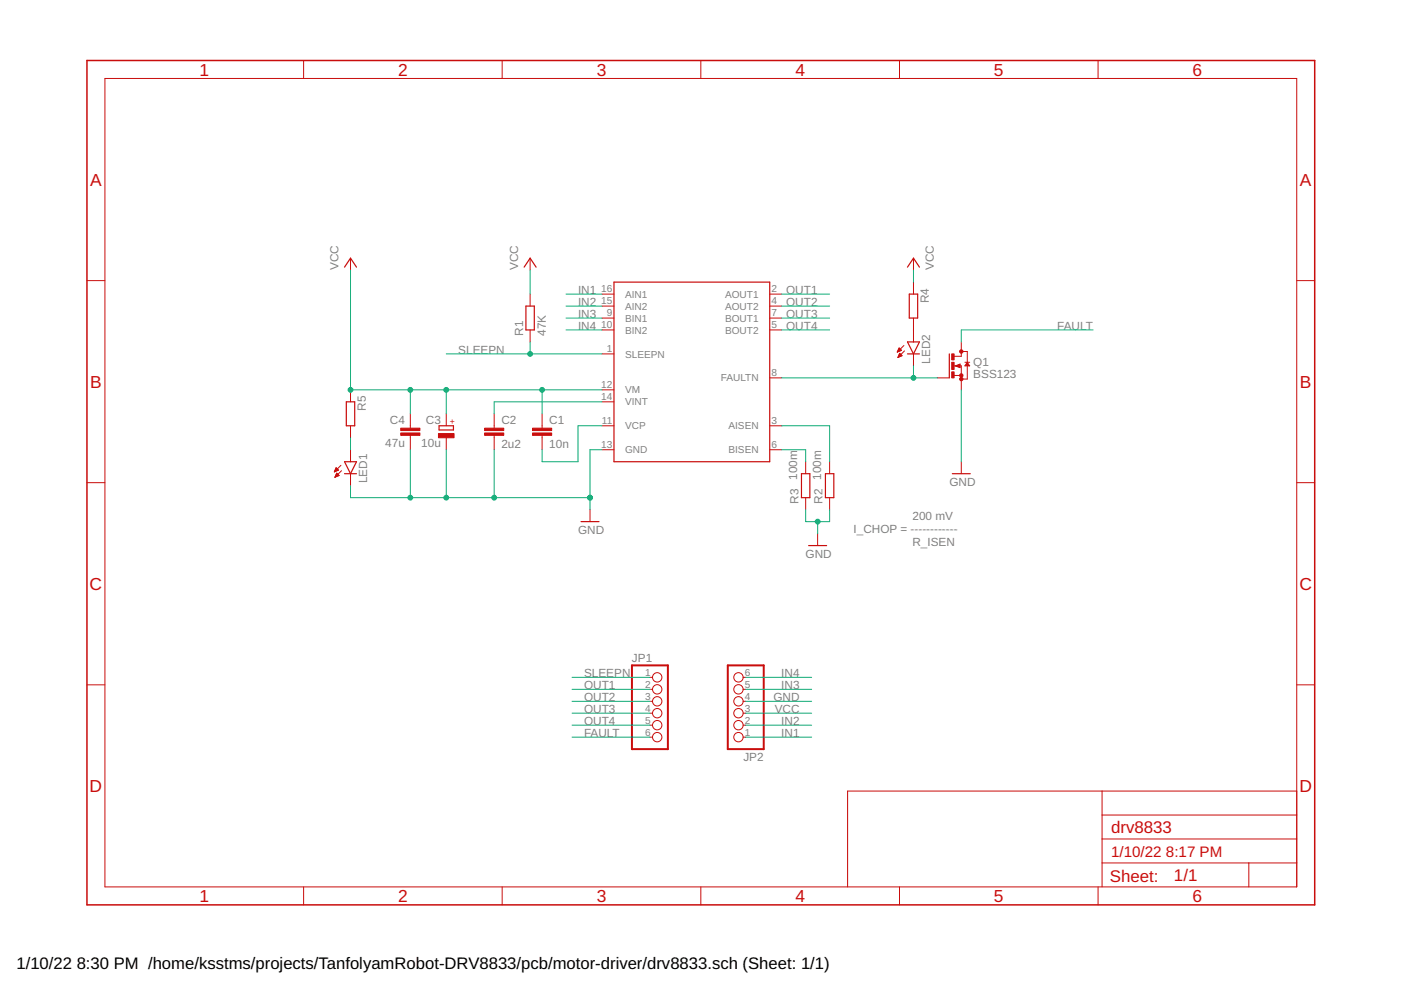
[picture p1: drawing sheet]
<svg xmlns="http://www.w3.org/2000/svg" width="297mm" height="210mm" viewBox="0 0 297 210" stroke-linecap="round" stroke-linejoin="round" font-family="sans-serif">
<g fill="none" stroke="#c90d0c" stroke-width=".21">
<path d="M22.2 16.6h252.7v171.4h-252.7zM64.4 12.8v3.8M106.5 12.8v3.8M148.6 12.8v3.8M190.7 12.8v3.8M232.8 12.8v3.8M18.4 59.5h3.8M74.3 54.7v2.6M112.4 54.7v2.6M193.7 54.7v2.6M193.7 59.8v2.6M274.9 59.5h3.8"/>
<path d="M112.4 62.4v2.5M112.4 70v2.5M127.6 62.4h2.6M127.6 64.9h2.6M127.6 67.4h2.6M127.6 70h2.6M127.6 75h2.6M163.2 62.4h2.5M163.2 64.9h2.5M163.2 67.4h2.5M163.2 70h2.5M190.2 74.6h.1"/>
<path d="M190.3 74.5h.3M190.4 74.4h.5M190.4 74.3h.7M190.4 75.7h.2M190.5 74.1h.5M190.5 75.6h.4M190.5 74h.4M190.5 75.5h.7M190.6 73.9h.1M190.6 75.3h.6M190.6 75.2h.5M190.6 73.8l.5 .5-.9 .4z"/>
<path d="M190.7 75.1h.2M190.7 75h.1M190.8 74.9l.5 .5-.9 .4zM191.6 73.3l-1.4 1.4M191.8 74.4l-1.4 1.4M193.7 67.4v5.1M193.7 75v2.6M202.3 77.6h1.5v5.1M202.3 79.6h1.5M202.5 77.6l1.1-.4v.8zM203.8 74.5h1.3v5.9h-1.3M203.8 72.5v3h-1.5"/>
<path d="M204.6 76.8h1M205.1 76.8l.5 .8h-1zM70.9 99.9h.2M71 99.8h.4M71 99.7h.7M71.1 99.6h.6M71.1 99.5h.5M71.2 99.3h.2M71.2 99.2h.1M71.3 99.2l.5 .5-.9 .4zM72.3 98.7l-1.4 1.4M72.4 99.8l-1.4 1.4"/>
<path d="M74.3 82.7v2.5M74.3 90.3v2.5M74.3 95.4v2.5M87 87.7v3.1M87 92.3v3.1M94.6 87.7v2.6M94.6 92.8v2.6M104.8 87.7v3.1M104.8 92.3v3.1M114.9 87.7v3.1M114.9 92.3v3.1M127.6 90.3h2.6"/>
<path d="M127.6 95.4h2.6M127.6 85.2h2.6M127.6 82.7h2.6M163.2 90.3h2.5M163.2 95.4h2.5M163.2 80.1h2.5M170.8 97.9v2.5M175.9 97.9v2.5M198.7 80.1h2.6M203.8 97.9v2.5M18.4 102.3h3.8M71 101.2h.1"/>
<path d="M71.1 101h.3M71.1 100.9h.6M71.2 100.8h.7M71.2 100.7h.6M71.3 100.5h.3M71.3 100.4h.2M71.4 100.3l.5 .5-.9 .4zM74.3 100.4v2.6M125.1 108.1v2.5M170.8 105.5v2.6M173.4 113.1v2.6M175.9 105.5v2.6"/>
<path d="M274.9 102.3h3.8M18.4 145.2h3.8M137.8 143.6h.5M137.8 146.2h.5M137.8 148.7h.5M137.8 151.2h.5M137.8 153.8h.5M137.8 156.3h.5M157.5 143.6h.6M157.5 146.2h.6M157.5 148.7h.6M157.5 151.2h.6"/>
<path d="M157.5 153.8h.6M157.5 156.3h.6M274.9 145.2h3.8M233.7 167.7v20.3M233.7 177.9h41.2M233.7 172.8h41.2M274.9 167.7h-95.2v20.3M64.4 188v3.9M106.5 188v3.9M148.6 188v3.9M190.7 188v3.9M232.8 188v3.9"/>
<path d="M233.7 183h41.2M264.8 183v5"/>
<circle cx="139.3" cy="156.3" r=".99"/>
<circle cx="139.3" cy="151.2" r=".99"/>
<circle cx="139.3" cy="153.8" r=".99"/>
<circle cx="139.3" cy="143.6" r=".99"/>
<circle cx="139.3" cy="146.2" r=".99"/>
<circle cx="139.3" cy="148.7" r=".99"/>
<circle cx="156.6" cy="156.3" r=".99"/>
<circle cx="156.6" cy="146.2" r=".99"/>
<circle cx="156.6" cy="151.2" r=".99"/>
<circle cx="156.6" cy="143.6" r=".99"/>
<circle cx="156.6" cy="153.8" r=".99"/>
<circle cx="156.6" cy="148.7" r=".99"/>
</g>
<g fill="none" stroke="#c90d0c" stroke-width=".25">
<path d="M73 56.6l1.3-1.9 1.3 1.9M111.1 56.6l1.3-1.9 1.3 1.9M130.2 59.8h33v38.1h-33zM192.4 56.6l1.3-1.9 1.2 1.9M111.5 64.9h1.8v5.1h-1.8zM192.4 72.5h2.5l-1.2 2.5zM192.4 75h2.5M192.8 62.4h1.8v5h-1.8zM201.3 75v5.1M202.8 77.6l.6 .2v-.5l-.5 .3M205.1 77.1l.2 .3h-.5zM73 97.9h2.6l-1.3 2.5z"/>
<path d="M73.4 85.2h1.8v5.1h-1.8zM93.1 90.3h3v.9h-3zM73 100.4h2.6M123.2 110.6h3.8M169.9 100.4h1.8v5.1h-1.8zM171.4 115.7h3.9M175 100.4h1.8v5.1h-1.8zM201.9 100.4h3.8"/>
</g>
<g fill="#c90d0c" stroke="#c90d0c" stroke-width=".21">
<path d="M112.9 91.8h4.1v.5h-4.1z"/>
<path d="M112.9 90.8h4.1v.5h-4.1z"/>
<path d="M102.7 91.8h4.1v.5h-4.1z"/>
<path d="M102.7 90.8h4.1v.5h-4.1z"/>
<path d="M93 91.9h3.3v.9h-3.3z"/>
<path d="M85 91.8h4v.5h-4z"/>
<path d="M85 90.8h4v.5h-4z"/>
<path d="M201.8 75h.5v1.3h-.5z"/>
<path d="M201.8 78.8h.5v1.3h-.5z"/>
<path d="M201.8 76.8h.5v1.5h-.5z"/>
</g>
<path d="M134 141.1h7.6v17.7h-7.6zM154.3 141.1h7.6v17.7h-7.6z" fill="none" stroke="#c90d0c" stroke-width=".42"/>
<g fill="#c90d0c" stroke="#c90d0c" stroke-width=".21">
<circle cx="203.8" cy="80.4" r=".36"/>
<circle cx="203.8" cy="79.6" r=".36"/>
<circle cx="203.8" cy="74.5" r=".36"/>
</g>
<path d="M18.4 12.8h260.3v179.1h-260.3z" fill="none" stroke="#c90d0c" stroke-width=".32"/>
<g fill="none" stroke="#0dab76" stroke-width=".21">
<path d="M74.3 57.3v25.4h53.3M112.4 57.3v5.1M193.7 57.3v2.5M94.6 75h33M112.4 72.5v2.5M120 62.4h7.6M120 64.9h7.6M120 67.4h7.6M120 70h7.6M165.7 62.4h10.2M165.7 64.9h10.2M165.7 67.4h10.2"/>
<path d="M165.7 70h10.2M193.7 77.6v2.5M231.8 70h-28v2.5M74.3 92.8v2.6M87 82.7v5M87 95.4v10.1M94.6 82.7v5M94.6 95.4v10.1M104.8 95.4v10.1M114.9 82.7v5M127.6 90.3h-5v7.6h-7.7v-2.5M127.6 85.2h-22.8v2.5"/>
<path d="M127.6 95.4h-2.5v12.7M165.7 95.4h5.1v2.5M165.7 90.3h10.2v7.6M165.7 80.1h33M203.8 82.7v15.2M74.3 103v2.5h50.8M170.8 108.1v2.5h5.1v-2.5M173.4 110.6v2.5M121.3 156.3h16.5M121.3 153.8h16.5M121.3 151.2h16.5M121.3 148.7h16.5"/>
<path d="M121.3 146.2h16.5M121.3 143.6h16.5M158.1 156.3h14M158.1 153.8h14M158.1 151.2h14M158.1 148.7h14M158.1 146.2h14M158.1 143.6h14"/>
</g>
<g fill="#0dab76" stroke="#0dab76" stroke-width=".21">
<circle cx="94.6" cy="82.7" r=".51"/>
<circle cx="114.9" cy="82.7" r=".51"/>
<circle cx="87" cy="82.7" r=".51"/>
<circle cx="74.3" cy="82.7" r=".51"/>
<circle cx="104.8" cy="105.5" r=".51"/>
<circle cx="125.1" cy="105.5" r=".51"/>
<circle cx="94.6" cy="105.5" r=".51"/>
<circle cx="87" cy="105.5" r=".51"/>
<circle cx="173.4" cy="110.6" r=".51"/>
<circle cx="112.4" cy="75" r=".51"/>
<circle cx="193.7" cy="80.1" r=".51"/>
</g>
<g font-size="3.7" fill="#c90d0c">
<text x="42.3" y="16">1</text>
<text x="84.4" y="16">2</text>
<text x="126.5" y="16">3</text>
<text x="168.6" y="16">4</text>
<text x="210.7" y="16">5</text>
<text x="252.9" y="16">6</text>
<text x="19.1" y="39.4">A</text>
<text x="275.6" y="39.4">A</text>
<text x="19.1" y="82.2">B</text>
<text x="275.6" y="82.2">B</text>
<text x="19" y="125.1">C</text>
<text x="275.5" y="125.1">C</text>
<text x="19" y="167.9">D</text>
<text x="275.5" y="167.9">D</text>
<text x="42.3" y="191.2">1</text>
<text x="84.4" y="191.2">2</text>
<text x="126.5" y="191.2">3</text>
<text x="168.6" y="191.2">4</text>
<text x="210.7" y="191.2">5</text>
<text x="252.9" y="191.2">6</text>
</g>
<g font-size="3.6" fill="#c90d0c">
<text x="235.6" y="176.6">drv8833</text>
<text x="235.3" y="186.9">Sheet:</text>
<text x="248.9" y="186.8">1/1</text>
</g>
<g font-size="3.5">
<text x="3.5" y="205.4">1/10/22</text>
<text x="16.3" y="205.4">8:30 PM /home/ksstms/projects/TanfolyamRobot-DRV8833/pcb/motor-driver/drv8833.sch (Sheet: 1/1)</text>
</g>
<g font-size="3.2" fill="#c90d0c">
<text x="235.6" y="181.7">1/10/22</text>
<text x="247.2" y="181.7">8:17 PM</text>
</g>
<g font-size="2.5" fill="#808080">
<text x="71.8" y="57.3" transform="rotate(-90 71.8 57.3)">VCC</text>
<text x="109.9" y="57.3" transform="rotate(-90 109.9 57.3)">VCC</text>
<text x="198" y="57.3" transform="rotate(-90 198 57.3)">VCC</text>
<text x="122.6" y="62.3">IN1</text>
<text x="122.6" y="64.9">IN2</text>
<text x="166.7" y="62.3">OUT1</text>
<text x="166.7" y="64.9">OUT2</text>
<text x="196.9" y="64.3" transform="rotate(-90 196.9 64.3)">R4</text>
<text x="110.9" y="71.2" transform="rotate(-90 110.9 71.2)">R1</text>
<text x="115.7" y="71.2" transform="rotate(-90 115.7 71.2)">47K</text>
<text x="122.6" y="67.4">IN3</text>
<text x="122.6" y="70">IN4</text>
<text x="166.7" y="67.4">OUT3</text>
<text x="166.7" y="70">OUT4</text>
<text x="224.1" y="70">FAULT</text>
<text x="97.2" y="75">SLEEPN</text>
<text x="197.2" y="77.1" transform="rotate(-90 197.2 77.1)">LED2</text>
<text x="206.4" y="77.6">Q1</text>
<text x="206.4" y="80.1">BSS123</text>
<text x="77.6" y="87.1" transform="rotate(-90 77.6 87.1)">R5</text>
<text x="82.7" y="89.8">C4</text>
<text x="90.3" y="89.8">C3</text>
<text x="106.3" y="89.9">C2</text>
<text x="116.5" y="89.9">C1</text>
<text x="81.7" y="94.9">47u</text>
<text x="89.3" y="94.9">10u</text>
<text x="106.3" y="95">2u2</text>
<text x="116.5" y="95">10n</text>
<text x="169" y="101.7" transform="rotate(-90 169 101.7)">100m</text>
<text x="174.1" y="101.7" transform="rotate(-90 174.1 101.7)">100m</text>
<text x="77.9" y="102.5" transform="rotate(-90 77.9 102.5)">LED1</text>
<text x="169.3" y="106.8" transform="rotate(-90 169.3 106.8)">R3</text>
<text x="174.4" y="106.8" transform="rotate(-90 174.4 106.8)">R2</text>
<text x="201.3" y="103">GND</text>
<text x="122.6" y="113.1">GND</text>
<text x="181" y="113">I_CHOP = ------------</text>
<text x="193.5" y="110.3">200 mV</text>
<text x="170.8" y="118.2">GND</text>
<text x="193.5" y="115.7">R_ISEN</text>
<text x="123.8" y="143.6">SLEEPN</text>
<text x="134" y="140.4">JP1</text>
<text x="165.6" y="143.6">IN4</text>
<text x="123.8" y="146.1">OUT1</text>
<text x="123.8" y="148.7">OUT2</text>
<text x="164" y="148.7">GND</text>
<text x="165.6" y="146.1">IN3</text>
<text x="123.8" y="151.2">OUT3</text>
<text x="123.8" y="153.8">OUT4</text>
<text x="164.3" y="151.2">VCC</text>
<text x="165.6" y="153.8">IN2</text>
<text x="123.8" y="156.3">FAULT</text>
<text x="157.6" y="161.3">JP2</text>
<text x="165.6" y="156.3">IN1</text>
</g>
<g font-size="2.1" fill="#808080">
<text x="127.5" y="62">16</text>
<text x="127.5" y="64.5">15</text>
<text x="132.5" y="63.1">AIN1</text>
<text x="132.5" y="65.6">AIN2</text>
<text x="153.7" y="63.1">AOUT1</text>
<text x="153.7" y="65.6">AOUT2</text>
<text x="163.5" y="62">2</text>
<text x="163.5" y="64.5">4</text>
<text x="127.5" y="69.6">10</text>
<text x="128.6" y="67.1">9</text>
<text x="132.5" y="68.2">BIN1</text>
<text x="132.5" y="70.7">BIN2</text>
<text x="153.7" y="68.2">BOUT1</text>
<text x="153.7" y="70.7">BOUT2</text>
<text x="163.5" y="67.1">7</text>
<text x="163.5" y="69.6">5</text>
<text x="128.6" y="74.7">1</text>
<text x="132.5" y="75.8">SLEEPN</text>
<text x="127.5" y="82.3">12</text>
<text x="132.5" y="83.4">VM</text>
<text x="152.8" y="80.9">FAULTN</text>
<text x="163.5" y="79.8">8</text>
<text x="127.5" y="84.8">14</text>
<text x="127.6" y="89.9">11</text>
<text x="132.5" y="86">VINT</text>
<text x="163.5" y="89.9">3</text>
<text x="127.5" y="95">13</text>
<text x="132.5" y="91">VCP</text>
<text x="154.4" y="91">AISEN</text>
<text x="163.5" y="95">6</text>
<text x="132.5" y="96.1">GND</text>
<text x="154.4" y="96.1">BISEN</text>
<text x="136.8" y="143.3">1</text>
<text x="157.9" y="143.3">6</text>
<text x="136.8" y="145.8">2</text>
<text x="136.8" y="148.3">3</text>
<text x="157.9" y="148.3">4</text>
<text x="157.9" y="145.8">5</text>
<text x="136.8" y="150.9">4</text>
<text x="136.8" y="153.4">5</text>
<text x="136.8" y="155.9">6</text>
<text x="157.9" y="155.9">1</text>
<text x="157.9" y="153.4">2</text>
<text x="157.9" y="150.9">3</text>
</g>
<text font-size="1.8" fill="#c90d0c" x="96.5" y="89.9" transform="rotate(-90 96.5 89.9)">+</text>
</svg>
